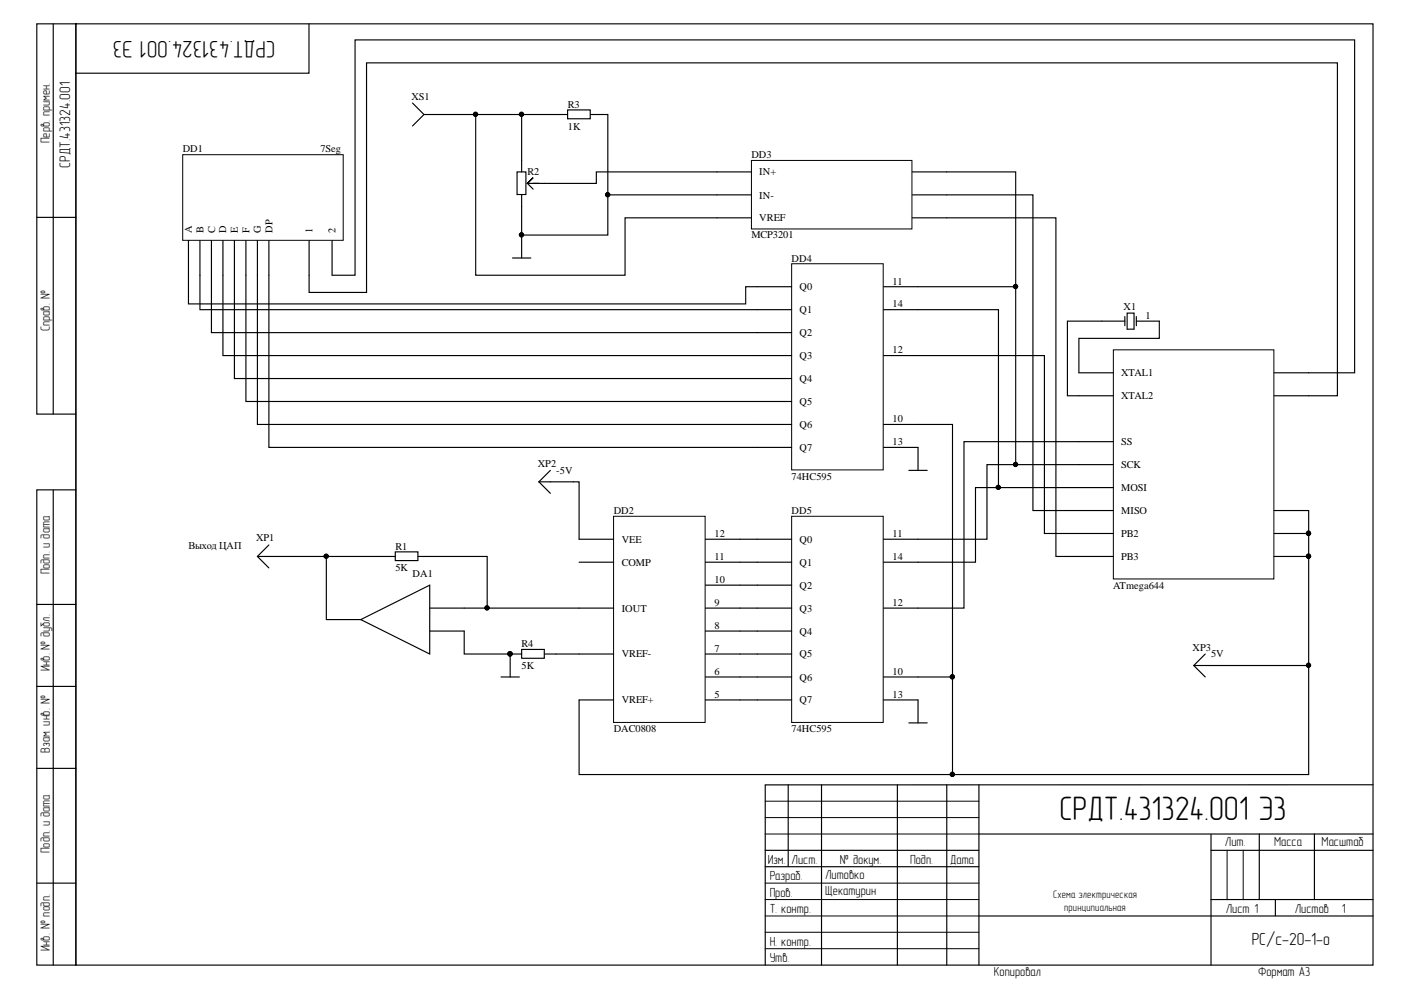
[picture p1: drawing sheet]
# Altium schematic sheet var 9.SchDoc
size 304 x 215 mm; Organization: РС/c-20-1-о; DocumentNumber: СРДТ.431324.001 Э3; Revision: rev; SheetNumber: 1; SheetTotal: 1; Perv_primenenie: СРДТ.431324.001; Proveril: Щекатурин; Razrabotal: Литовко; Doc_Type_1str: Схема электрическая; Doc_Type_2str: принципиальная

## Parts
*  Potentiometr  (value not drawn)
ATmega644  mcu  (value not drawn)
DA1  OP1P  (value not drawn)
DD1  7Seg
DD2  DAC0808
DD3  MCP3201
DD4  74HC595
DD5  74HC595
R1  value 5K  [AXIAL-0.4]  (hidden comment: Res2)
R2  Res2  [AXIAL-0.4]  (value not drawn)
R3  value 1K  [AXIAL-0.4]  (hidden comment: Res2)
R4  value 5K  [AXIAL-0.4]  (hidden comment: Res2)
X1  XTAL  [R38]  (value not drawn)
XP1  Plug  [PIN1]  (value not drawn)
XP2  Plug  [PIN1]  (value not drawn)
XP3  Plug  [PIN1]  (value not drawn)
XS1  Socket  [PIN1]  (value not drawn)

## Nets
GND: DA1.33(+) DD3.3(IN-) DD4.13(OE) DD5.13(OE) R2.1 R3.2 R4.1
Net*_34: *.34 DD3.2(IN+)
NetATmega644_2: ATmega644.2(SS) DD5.12(ST_CP)
NetATmega644_3: ATmega644.3(SCK) DD3.15(CLK) DD4.11(SH_CP) DD5.11(SH_CP)
NetATmega644_4: ATmega644.4(MOSI) DD4.14(DS) DD5.14(DS)
NetATmega644_5: ATmega644.5(MISO) DD3.RST(DOUT)
NetATmega644_6: ATmega644.6(PB2) DD4.12(ST_CP)
NetATmega644_7: ATmega644.7(PB3) DD3.16(CS/SHDN)
NetATmega644_8: ATmega644.8(PD6) DD1.44(2)
NetATmega644_9: ATmega644.9(PD7) DD1.43(1)
NetATmega644_15: ATmega644.15(AREF) ATmega644.16(AVCC) ATmega644.RST DD2.14(VREF+) DD4.10(MR) DD5.10(MR) XP3.1
NetATmega644_17: ATmega644.17(XTAL2) X1.2(OSC2)
NetATmega644_XTAL1: ATmega644.XTAL1 X1.1(OSC1)
NetDA1_31: DA1.31 R1.1 XP1.1
NetDA1_32: DA1.32(-) DD2.4(IOUT) R1.2
NetDD1_35: DD1.35(A) DD4.15(Q0)
NetDD1_36: DD1.36(B) DD4.1(Q1)
NetDD1_37: DD1.37(C) DD4.2(Q2)
NetDD1_38: DD1.38(D) DD4.3(Q3)
NetDD1_39: DD1.39(E) DD4.4(Q4)
NetDD1_40: DD1.40(F) DD4.5(Q5)
NetDD1_41: DD1.41(G) DD4.6(Q6)
NetDD1_42: DD1.42(DP) DD4.7(Q7)
NetDD2_3: DD2.3(VEE) XP2.1
NetDD2_5: DD2.5(A1) DD5.7(Q7)
NetDD2_6: DD2.6(A2) DD5.6(Q6)
NetDD2_7: DD2.7(A3) DD5.5(Q5)
NetDD2_8: DD2.8(A4) DD5.4(Q4)
NetDD2_9: DD2.9(A5) DD5.3(Q3)
NetDD2_10: DD2.10(A6) DD5.2(Q2)
NetDD2_11: DD2.11(A7) DD5.1(Q1)
NetDD2_12: DD2.12(A8) DD5.15(Q0)
NetDD2_15: DD2.15(VREF-) R4.2
NetDD3_4: DD3.4(VREF) R2.2 R3.1 XS1.1

Not connected (* = marked no-connect by the designer): DD2 16(COMP)

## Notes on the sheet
- Labels drawn without touching a wire or pin: 5V, -5V, Выход ЦАП
